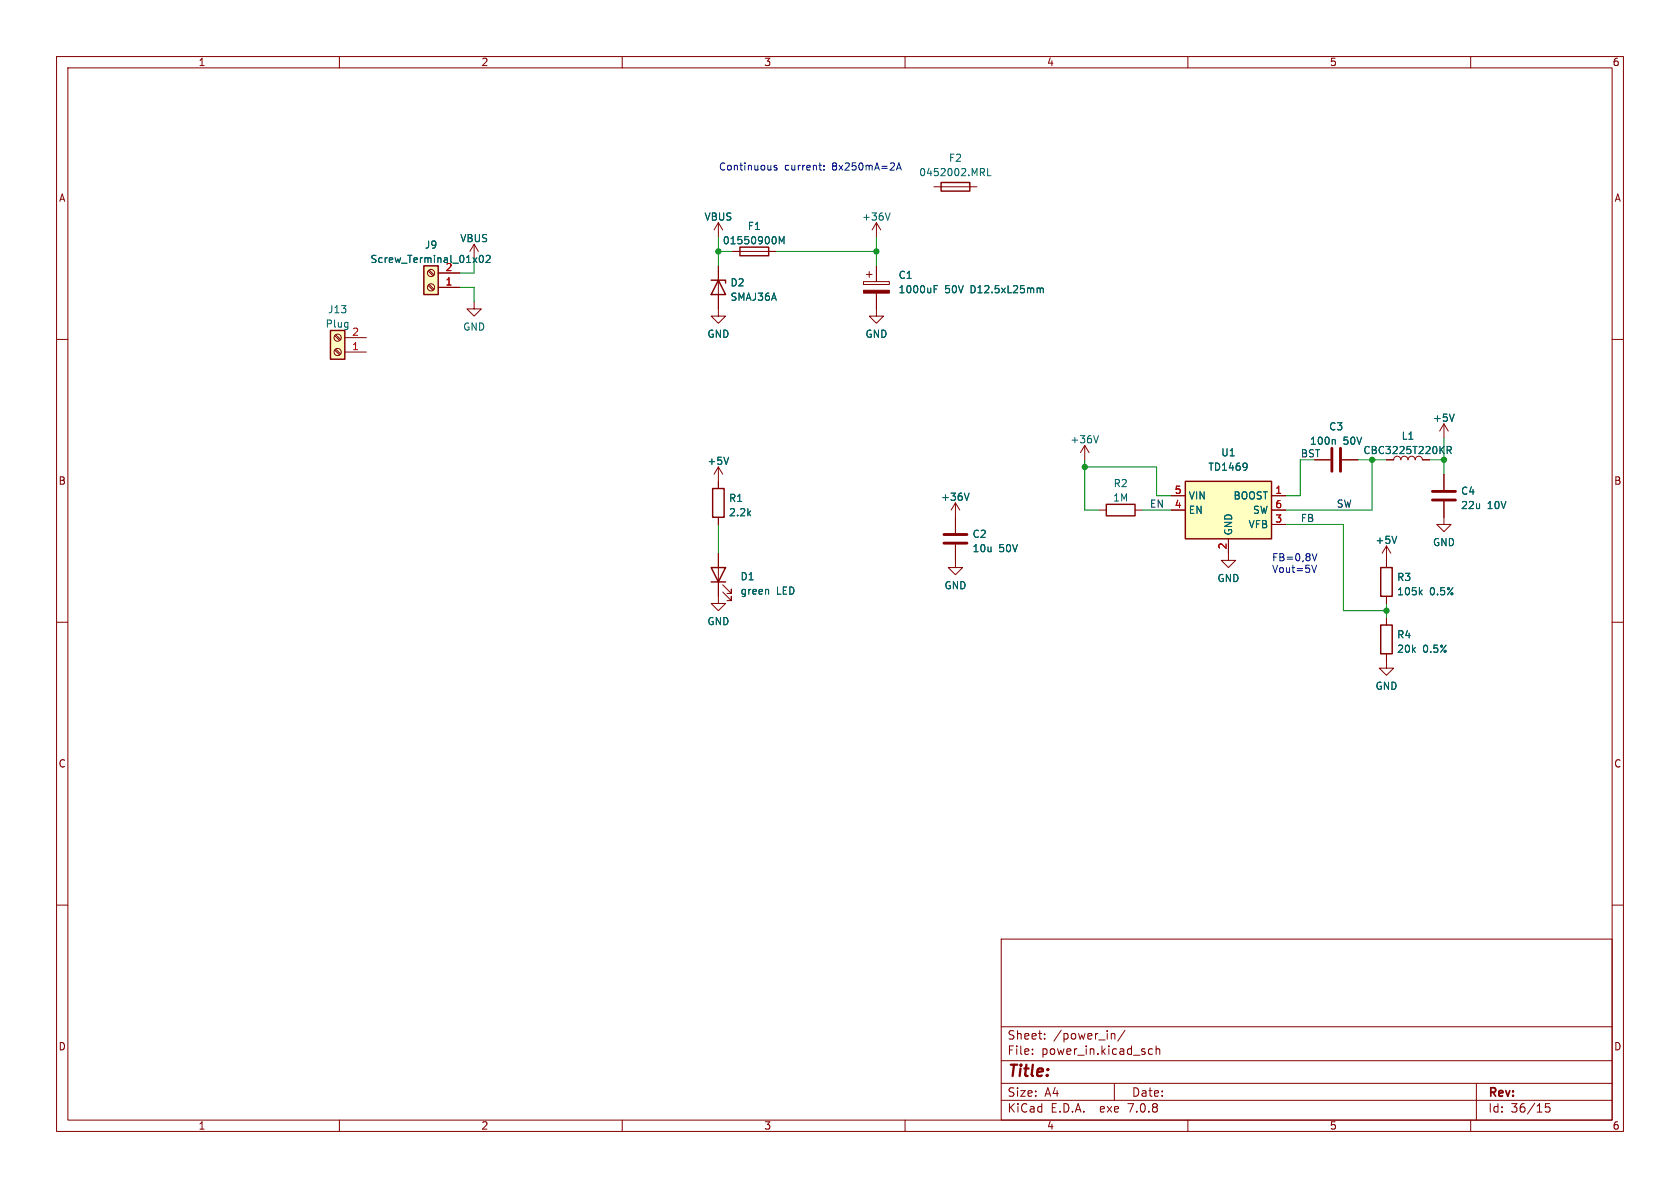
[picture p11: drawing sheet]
<svg xmlns="http://www.w3.org/2000/svg" width="297mm" height="210mm" viewBox="0 0 297 210" stroke-linecap="round" stroke-linejoin="round" font-family="sans-serif">
<g fill="none" stroke="#840000" stroke-width=".18">
<path d="M10 10h277v190h-277zM12 12h273v186h-273zM60 10v2M110 10v2M160 10v2M210 10v2M260 10v2M127 39.4v2.5M127 39.4l-.8 1.2M127 39.4l.8 1.2M154.9 39.4l-.7 1.2M154.9 39.4v2.5"/>
<path d="M154.9 39.4l.8 1.2M165.1 33h7.6M10 60h2M59.2 59.4l.8 .8M59.4 59.2l.8 .8M61 59.7h3.8M75.7 47.9l.9 .9M75.7 50.5l.9 .8M75.9 47.8l.8 .8M75.9 50.3l.8 .8M77.5 50.8h3.8M77.5 48.3h3.8"/>
<path d="M83.8 53.3v1.3h1.3l-1.3 1.3-1.3-1.3h1.3M83.8 43.2l-.7 1.3M83.8 43.2v2.5M83.8 43.2l.8 1.3M127 47v8.9h1.3l-1.3 1.3-1.3-1.3h1.3M129.5 44.5h7.7M152.7 49.8h4.5v.5h-4.5zM153.2 48.5h1M153.7 48v1M154.9 51.8v4.1h1.3l-1.3 1.3-1.2-1.3h1.2M154.9 47v2.8M285 60h2"/>
<path d="M59.2 61.9l.8 .8M59.4 61.7l.8 .9M61 62.2h3.8M191.8 78.7l-.8 1.3M191.8 78.7v2.6M191.8 78.7l.7 1.3M255.3 74.9v2.6M255.3 74.9l-.8 1.3M255.3 74.9l.7 1.3M127 97.8v8.9h1.3l-1.3 1.3-1.3-1.3h1.3M127 82.6v3.8M127 91.4v1.3"/>
<path d="M127 82.6l-.8 1.2M127 82.6l.8 1.2M168.9 96.3v4h1.3l-1.3 1.3-1.3-1.3h1.3M168.9 88.9v5.3M168.9 88.9l-.8 1.3M168.9 88.9l.8 1.3M194.3 90.2h1.3M200.7 90.2h1.2M207 90.2h2.5M207 87.6h2.5M217.2 95.3v3.8h1.2l-1.2 1.2-1.3-1.2h1.3M224.8 90.2h2.5"/>
<path d="M224.8 87.6h2.5M224.8 92.7h2.5M232.4 81.3h2.8M237.2 81.3h2.8M245.1 81.3h1.3a.64 .64 0 0 1 .6-.7 .64 .64 0 0 1 .6 .7 .64 .64 0 0 1 .7-.7 .64 .64 0 0 1 .6 .7 .64 .64 0 0 1 .7-.7 .64 .64 0 0 1 .6 .7 .64 .64 0 0 1 .6-.7 .64 .64 0 0 1 .7 .7h1.2M245.1 96.5v3.8M245.1 96.5l-.8 1.3M245.1 96.5l.8 1.3M255.3 88.6v4.1h1.2l-1.2 1.3-1.3-1.3h1.3M255.3 83.8v2.8M10 110h2M127.8 104.6l1.5 1.6v-.8v.8h-.8"/>
<path d="M127.8 103.4l1.5 1.5v-.8v.8h-.8M245.1 115.6v2.5h1.3l-1.3 1.3-1.3-1.3h1.3M245.1 105.4v1.3M245.1 109.2v1.3M285 110h2M10 160h2M285 160h2M177 166h108v32h-108zM60 198v2M110 198v2M160 198v2M177 194.5h108"/>
<path d="M177 191.5h108M177 187.5h108M177 181.5h108M182.5 186.3v.1M182.5 185.5v.1M184.7 183.6v.1M184.7 182.8v.1M196.5 182.8h.5l.1 .9M197 191.5v3M198.9 182.1l-1.3 2M203.7 185.5l-.4-.1-.3 .3v.4l.2 .2h.5M204.4 185.5l.2-.1 .4 .1v.9"/>
<path d="M204.4 184.9v1.5M210 198v2M260 198v2M261 191.5v6.5M274 195.1h-.8v.7l.2-.1h.5l.1 .3v.5l-.3 .1-.5-.1"/>
<circle cx="59.7" cy="59.7" r=".63"/>
<circle cx="76.2" cy="50.8" r=".63"/>
<circle cx="76.2" cy="48.3" r=".63"/>
<circle cx="59.7" cy="62.2" r=".63"/>
</g>
<g fill="none" stroke="#840000" stroke-width=".25">
<path d="M166.4 32.3h5v1.5h-5zM58.4 58.4h2.6v5.1h-2.6zM74.9 47h2.6v5.1h-2.6zM125.7 49.5h2.6v.5M127 49.5l1.3 2.6h-2.6zM130.8 43.7h5.1v1.5h-5.1zM126 86.4h2v5h-2zM195.6 89.2h5.1v2h-5.1zM209.5 85.1h15.3v10.2h-15.3zM125.7 100.3h2.6l-1.3 2.6zM125.7 102.9h2.6M244.1 100.3h2v5.1h-2z"/>
<path d="M244.1 110.5h2v5.1h-2z"/>
</g>
<g fill="none" stroke="#006464" stroke-width=".18">
<path d="M157.4 37.6l-.5 1.3M174.6 29.8v1.3h.6M84.9 45.2l.1-.1a.68 .68 0 0 1 .5 .7 .68 .68 0 0 1-.5 .6 .84 .84 0 0 1-.1-1.2zM85.9 45.3l.5-.2 .3 .4-.8 .9h.8M137.8 43.1v-1.3l.4 .9 .4-.9v1.3M165.2 51.1h.4M165.2 50.5h.6M183.5 50.9l.4 .2M183.9 51.1l.2-.2 .3 .1v.8M183.9 51.1v.7M194.2 77l-.4 1.3M235.9 77.7l.2 .2v.6"/>
<path d="M255.8 79.6l.6-.1 .2-.2-.1-.3-.7-.1v1.3M256.1 79.6l.5 .6M257.1 73.2l-.4 1.3M128.8 80.8l-.4 1.3M171.3 87.2l-.4 1.2M220.3 81.9l.1 .1a1.07 1.07 0 0 1-.1 1M220.5 82.4l-.2 .2M246.9 94.8l-.4 1.3M135.8 104.3l.1 .7M251.1 104.7l.3 .5M251.4 104.3l-.5 .5"/>
</g>
<path d="M235.5 79.2v4.1M237 79.2v4.1M166.9 94.5h4M166.9 96h4M253.2 86.9h4.1M253.2 88.4h4.1" fill="none" stroke="#840000" stroke-width=".51"/>
<g fill="#ffffc2" stroke="#ffffc2" stroke-width=".18">
<path d="M209.5 85.1h15.3v10.2h-15.3z"/>
<path d="M74.9 47h2.6v5.1h-2.6z"/>
<path d="M58.4 58.4h2.6v5.1h-2.6z"/>
</g>
<path d="M152.7 51.3h4.5v.5h-4.5z" fill="#840000" stroke="#840000" stroke-width=".18"/>
<path d="M137.3 29.3l-.3-.1-.2 .2 .1 .2 .4 .1v.3h-.5M144.8 29.2h.4M145.1 30.1h.1M145.7 29.9v.2M145.7 29.3v.1M158.5 30.1l.4-1.3 .4 1.3M158.6 29.7h.6M231.9 99.9l.4 1.3 .5-1.3M232 97.9l.4 1.2 .4-1.2" fill="none" stroke="#0000c2" stroke-width=".18"/>
<g fill="none" stroke="#009600" stroke-width=".18">
<path d="M81.3 50.8h2.5v2.5M83.8 45.7v2.6h-2.5M127 44.5h2.5M127 41.9v5.1M137.2 44.5h17.7M154.9 41.9v5.1M255.3 77.5v6.3M127 92.7v5.1M191.8 82.6h12.7v5h2.5M191.8 81.3v8.9h2.5M201.9 90.2h5.1M227.3 92.7h10.2v15.3h7.6"/>
<path d="M229.9 81.3v6.3h-2.6M240 81.3h5.1M242.6 81.3v8.9h-15.3M252.7 81.3h2.6M245.1 106.7v2.5"/>
</g>
<g fill="#009600" stroke="#009600" stroke-width=".18">
<circle cx="191.8" cy="82.6" r=".46"/>
<circle cx="154.9" cy="44.5" r=".46"/>
<circle cx="127" cy="44.5" r=".46"/>
<circle cx="242.6" cy="81.3" r=".46"/>
<circle cx="255.3" cy="81.3" r=".46"/>
<circle cx="245.1" cy="108" r=".46"/>
</g>
<text font-size="2.8" fill="#840000" x="178" y="190.9">Title:</text>
<g font-size="2.1" fill="#840000">
<text x="178" y="184">Sheet:</text>
<text x="186.2" y="184">/power_in/</text>
<text x="178" y="186.7">File:</text>
<text x="184.1" y="186.7">power_in.kicad_sch</text>
<text x="178" y="196.9">KiCad</text>
<text x="178" y="194.1">Size:</text>
<text x="184.7" y="194.1">A4</text>
<text x="185.7" y="196.9">E.D.A.</text>
<text x="194.6" y="196.9">exe</text>
<text x="199.7" y="196.9">7.0.8</text>
<text x="200" y="194.1">Date:</text>
<text x="263" y="194.3">Rev:</text>
<text x="263" y="196.9">Id:</text>
<text x="267.1" y="196.9">36/15</text>
</g>
<g font-size="1.8" fill="#840000">
<text x="35" y="11.9">1</text>
<text x="85" y="11.9">2</text>
<text x="135" y="11.9">3</text>
<text x="185" y="11.9">4</text>
<text x="235" y="11.9">5</text>
<text x="285" y="11.9">6</text>
<text x="10.3" y="35.9">A</text>
<text x="285.3" y="35.9">A</text>
<text x="10.3" y="85.9">B</text>
<text x="285.3" y="85.9">B</text>
<text x="10.3" y="135.9">C</text>
<text x="285.3" y="135.9">C</text>
<text x="10.3" y="185.9">D</text>
<text x="285.3" y="185.9">D</text>
<text x="35" y="199.9">1</text>
<text x="85" y="199.9">2</text>
<text x="135" y="199.9">3</text>
<text x="185" y="199.9">4</text>
<text x="235" y="199.9">5</text>
<text x="285" y="199.9">6</text>
</g>
<g font-size="1.8" fill="#006464">
<text x="167.7" y="28.8">F2</text>
<text x="162.4" y="31.3">0452002.MRL</text>
<text x="124.4" y="39.2">VBUS</text>
<text x="132.1" y="40.9">F1</text>
<text x="152.3" y="39.2">+36V</text>
<text x="65.4" y="46.7">Screw_Terminal_01x02</text>
<text x="75" y="44.2">J9</text>
<text x="81.3" y="43">VBUS</text>
<text x="127.7" y="43.4">01550900M</text>
<text x="129" y="50.8">D2</text>
<text x="129" y="53.4">SMAJ36A</text>
<text x="158.8" y="49.5">C1</text>
<text x="158.8" y="52">1000uF</text>
<text x="167" y="52">50V</text>
<text x="171.7" y="52">D12.5xL25mm</text>
<text x="57.5" y="58.1">Plug</text>
<text x="57.9" y="55.6">J13</text>
<text x="81.8" y="58.6">GND</text>
<text x="125" y="59.9">GND</text>
<text x="152.9" y="59.9">GND</text>
<text x="234.9" y="76.3">C3</text>
<text x="247.7" y="77.9">L1</text>
<text x="253.2" y="74.8">+5V</text>
<text x="125" y="82.4">+5V</text>
<text x="189.1" y="78.6">+36V</text>
<text x="213.5" y="83.4">TD1469</text>
<text x="215.8" y="80.9">U1</text>
<text x="231.5" y="78.8">100n</text>
<text x="237.4" y="78.8">50V</text>
<text x="240.9" y="80.5">CBC3225T220KR</text>
<text x="128.8" y="88.9">R1</text>
<text x="166.3" y="88.7">+36V</text>
<text x="196.7" y="88.9">1M</text>
<text x="196.8" y="86.3">R2</text>
<text x="210.1" y="88.5">VIN</text>
<text x="218" y="88.5">BOOST</text>
<text x="258.2" y="87.7">C4</text>
<text x="128.8" y="91.5">2.2k</text>
<text x="171.8" y="95.3">C2</text>
<text x="210.1" y="91">EN</text>
<text x="218" y="94.7" transform="rotate(-90 218 94.7)">GND</text>
<text x="220.6" y="93.6">VFB</text>
<text x="221.4" y="91">SW</text>
<text x="258.2" y="90.2">22u</text>
<text x="262.9" y="90.2">10V</text>
<text x="171.8" y="97.8">10u</text>
<text x="176.6" y="97.8">50V</text>
<text x="243.1" y="96.3">+5V</text>
<text x="253.2" y="96.7">GND</text>
<text x="130.8" y="102.8">D1</text>
<text x="130.8" y="105.3">green</text>
<text x="137.3" y="105.3">LED</text>
<text x="166.9" y="104.4">GND</text>
<text x="215.1" y="103.1">GND</text>
<text x="246.9" y="102.9">R3</text>
<text x="246.9" y="105.4">105k</text>
<text x="252.7" y="105.4">0.5%</text>
<text x="125" y="110.7">GND</text>
<text x="246.9" y="113.1">R4</text>
<text x="246.9" y="115.6">20k</text>
<text x="251.5" y="115.6">0.5%</text>
<text x="243.1" y="122.1">GND</text>
</g>
<g font-size="1.8" fill="#0000c2">
<text x="127" y="30.2">Continuous</text>
<text x="138.7" y="30.2">current:</text>
<text x="147.2" y="30.2">8x250mA=2A</text>
<text x="224.8" y="99.3">FB=0,8V</text>
<text x="224.8" y="101.4">Vout=5V</text>
</g>
<g font-size="1.8" fill="#a90000">
<text x="78.7" y="50.5">1</text>
<text x="78.7" y="48">2</text>
<text x="62.2" y="59.4">2</text>
<text x="62.2" y="62">1</text>
<text x="207.6" y="89.9">4</text>
<text x="207.6" y="87.4">5</text>
<text x="225.4" y="87.4">1</text>
<text x="225.4" y="89.9">6</text>
<text x="225.4" y="92.5">3</text>
<text x="216.9" y="97.2" transform="rotate(-90 216.9 97.2)">2</text>
</g>
<text font-size="1.8" fill="#009600" x="229.9" y="80.9">BST</text>
<g font-size="1.8" fill="#0f0f0f">
<text x="203.2" y="89.8">EN</text>
<text x="236.2" y="89.8">SW</text>
<text x="229.9" y="92.4">FB</text>
</g>
</svg>
